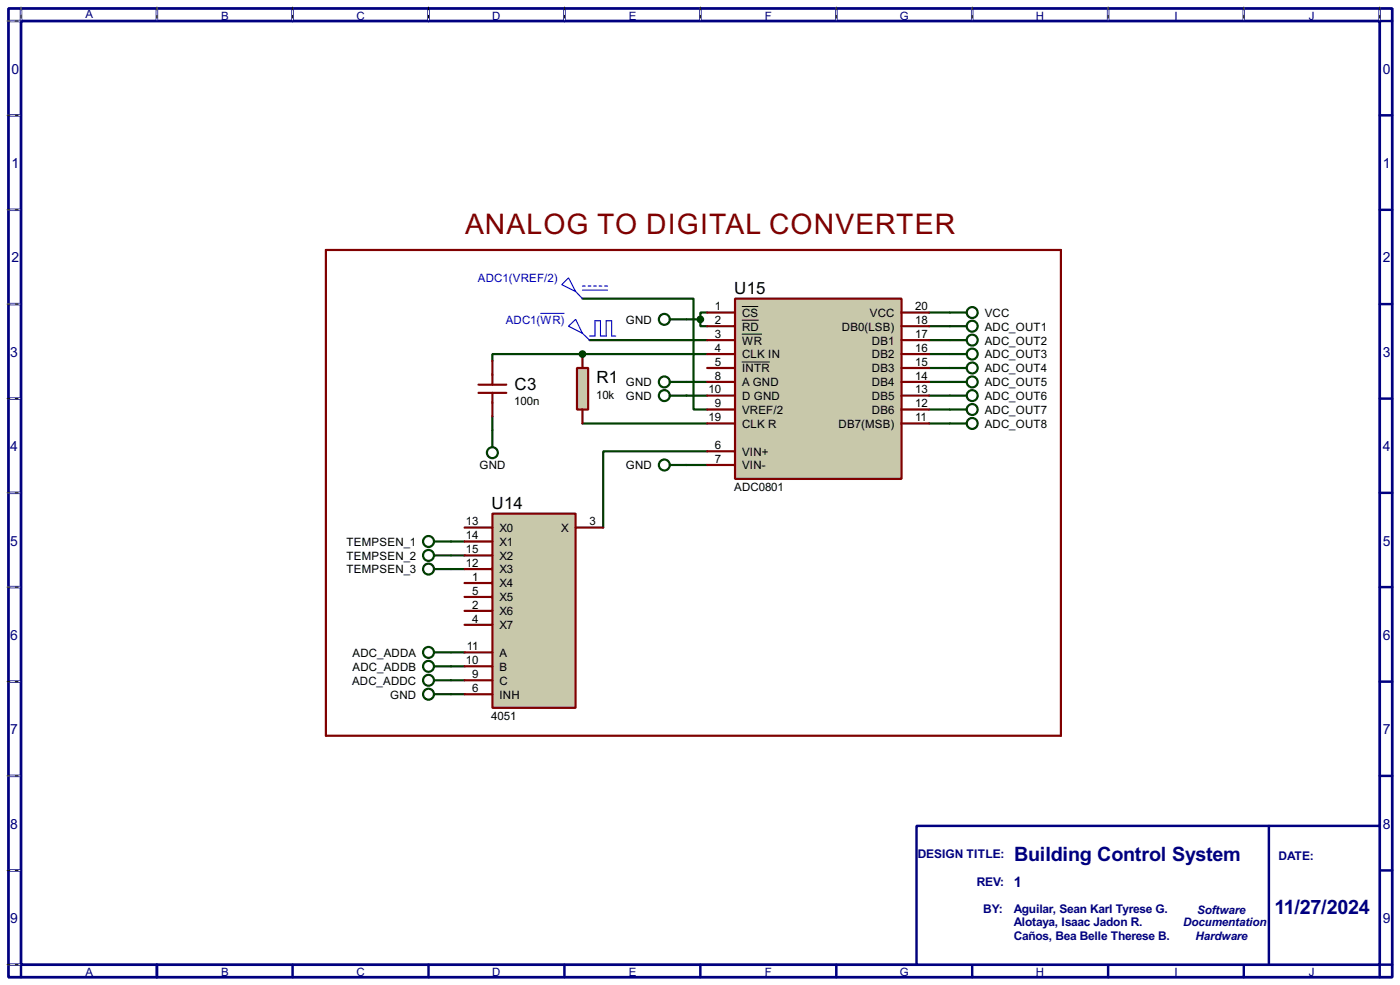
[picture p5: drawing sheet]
<svg xmlns="http://www.w3.org/2000/svg" width="256mm" height="180mm" viewBox="0 0 256 180" stroke-linecap="round" stroke-linejoin="round" font-family="sans-serif">
<path d="M1.6 1.6h253.5v177.3h-253.5zM3.9 3.9h248.9v172.7h-248.9z" fill="none" stroke="#000080" stroke-width=".5"/>
<g fill="none" stroke="#000080" stroke-width=".45">
<path d="M3.9 1.6v2.3h-2.3M28.8 1.6v2.3M53.6 1.6v2.3M78.5 1.6v2.3M103.4 1.6v2.3M128.3 1.6v2.3M153.2 1.6v2.3M178.1 1.6v2.3M203 1.6v2.3M227.9 1.6v2.3M252.8 1.6v2.3h2.3M1.6 21.1h2.3"/>
<path d="M1.6 38.4h2.3M252.8 21.1h2.3M252.8 38.4h2.3M1.6 55.7h2.3M252.8 55.7h2.3M1.6 73h2.3M252.8 73h2.3M1.6 90.2h2.3M252.8 90.2h2.3M1.6 107.5h2.3M252.8 107.5h2.3M1.6 124.8h2.3"/>
<path d="M252.8 124.8h2.3M1.6 142h2.3M1.6 159.3h2.3M252.8 142h2.3M252.8 159.3h2.3M1.6 176.6h2.3v2.3M28.8 176.6v2.3M53.6 176.6v2.3M78.5 176.6v2.3M103.4 176.6v2.3M128.3 176.6v2.3M153.2 176.6v2.3"/>
<path d="M178.1 176.6v2.3M203 176.6v2.3M227.9 176.6v2.3M255.1 176.6h-2.3v2.3"/>
</g>
<g fill="none" stroke="#fff" stroke-width=".18">
<path d="M1.3 3.9h2.3M3.9 1.3v2.3M28.8 1.3v2.3M53.6 1.3v2.3M78.5 1.3v2.3M103.4 1.3v2.3M128.3 1.3v2.3M153.2 1.3v2.3M178.1 1.3v2.3M203 1.3v2.3M227.9 1.3v2.3M252.8 1.3v2.3"/>
<path d="M1.3 21.1h2.3M1.3 38.4h2.3M1.3 55.7h2.3M1.3 73h2.3M1.3 90.2h2.3M1.3 107.5h2.3M1.3 124.8h2.3M1.3 142h2.3M1.3 159.3h2.3M1.3 176.6h2.3"/>
</g>
<g fill="none" stroke="#000" stroke-width=".18" stroke-dasharray=".5 1">
<path d="M1.3 3.9h2.3M3.9 1.3v2.3M28.8 1.3v2.3M53.6 1.3v2.3M78.5 1.3v2.3M103.4 1.3v2.3M128.3 1.3v2.3M153.2 1.3v2.3M178.1 1.3v2.3M203 1.3v2.3M227.9 1.3v2.3M252.8 1.3v2.3"/>
<path d="M1.3 21.1h2.3M1.3 38.4h2.3M1.3 55.7h2.3M1.3 73h2.3M1.3 90.2h2.3M1.3 107.5h2.3M1.3 124.8h2.3M1.3 142h2.3M1.3 159.3h2.3M1.3 176.6h2.3"/>
</g>
<path d="M167.9 151.2h84.9v25.4h-84.9z" fill="#fff" stroke="#000080" stroke-width=".45"/>
<path d="M232.5 151.2v25.4" fill="none" stroke="#000080" stroke-width=".45"/>
<circle cx="106.7" cy="64.8" r=".2" fill="#004000"/>
<g fill="none" stroke="#004000" stroke-width=".4">
<path d="M106.7 54.7h20.4v20.3h2.5M122.7 58.5h5.6M128.3 58.5v1.2h1.3M129.6 57.2h-1.3v1.3M170.2 59.7h3.8M170.2 57.2h6.9M90.2 76.3v2.5M106.7 77.5h22.9M108 62.3h21.6M122.7 69.9h6.9M122.7 72.4h6.9M129.6 64.8h-39.4v1.3"/>
<path d="M170.2 64.8h3.8M170.2 69.9h3.8M170.2 62.3h3.8M170.2 72.4h3.8M170.2 77.5h3.8M170.2 75h3.8M170.2 67.4h3.8M79.6 99.1h5.5M122.7 85.1h6.9M129.6 82.6h-19.1v14M82.6 101.7h2.5M82.6 104.2h2.5"/>
<path d="M82.6 119.4h2.5M82.6 122h2.5M82.6 124.5h2.5M82.6 127.1h2.5"/>
<circle cx="121.7" cy="58.5" r="1"/>
<circle cx="178.1" cy="57.2" r="1"/>
<circle cx="121.7" cy="69.9" r="1"/>
<circle cx="121.7" cy="72.4" r="1"/>
<circle cx="78.5" cy="99.1" r="1"/>
<circle cx="121.7" cy="85.1" r="1"/>
</g>
<path d="M105.7 67.4h2.1v7.6h-2.1z" fill="#c8c8aa" stroke="#800000" stroke-width=".4"/>
<path d="M87.7 70.4h5.1M87.7 71.9h5.1M90.2 66.1v4.3M90.2 71.9v4.4M106.7 64.8v2.6M106.7 75v2.5" fill="none" stroke="#800000" stroke-width=".4"/>
<g fill="#004000" stroke="#004000" stroke-width=".4">
<circle cx="106.7" cy="64.8" r=".5"/>
<circle cx="128.3" cy="58.5" r=".5"/>
</g>
<g fill="none" stroke="#004000" stroke-width=".4">
<path d="M90.2 78.8v3M79.6 101.7h3M79.6 104.2h3M79.6 119.4h3M79.6 122h3M79.6 124.5h3M79.6 127.1h3"/>
<circle cx="90.2" cy="82.9" r="1"/>
<circle cx="78.5" cy="101.7" r="1"/>
<circle cx="78.5" cy="119.4" r="1"/>
<circle cx="78.5" cy="104.2" r="1"/>
<circle cx="78.5" cy="122" r="1"/>
<circle cx="78.5" cy="127.1" r="1"/>
<circle cx="78.5" cy="124.5" r="1"/>
</g>
<path d="M104.2 59.7l1.3-1.2 1.2 2.5zM104.2 50.9l1.3 2.5-2.6-1.3zM105.5 53.4l1.2 1.3M106.7 52.4h.5M106.7 53.1h4.6M107.8 52.4h.5M108.8 52.4h.5M109.8 52.4h.5M110.8 52.4h.5M106.7 61l1.3 1.3M108 61.5h1v-2.8h1v2.8h1.1v-2.8h1v2.8h.7" fill="none" stroke="#0000c0" stroke-width=".2"/>
<path d="M99 57.4h4.4" fill="none" stroke="#0000c0" stroke-width=".18"/>
<path d="M90.2 94h15.3v35.6h-15.3z" fill="#c8c8aa" stroke="#800000" stroke-width=".4"/>
<g fill="none" stroke="#800000" stroke-width=".4">
<path d="M85.1 96.6h5.1M85.1 99.1h5.1M105.5 96.6h5M85.1 101.7h5.1M85.1 104.2h5.1M85.1 106.7h5.1M85.1 109.3h5.1M85.1 111.8h5.1M85.1 114.4h5.1M85.1 119.4h5.1M85.1 122h5.1M85.1 124.5h5.1"/>
<path d="M85.1 127.1h5.1"/>
</g>
<g fill="none" stroke="#004000" stroke-width=".4">
<path d="M174 59.7h3.1M174 62.3h3.1M174 64.8h3.1M174 67.4h3.1M174 69.9h3.1M174 72.4h3.1M174 75h3.1M174 77.5h3.1"/>
<circle cx="178.1" cy="59.7" r="1"/>
<circle cx="178.1" cy="62.3" r="1"/>
<circle cx="178.1" cy="64.8" r="1"/>
<circle cx="178.1" cy="69.9" r="1"/>
<circle cx="178.1" cy="77.5" r="1"/>
<circle cx="178.1" cy="67.4" r="1"/>
<circle cx="178.1" cy="75" r="1"/>
<circle cx="178.1" cy="72.4" r="1"/>
</g>
<path d="M134.7 54.7h30.5v33h-30.5z" fill="#c8c8aa" stroke="#800000" stroke-width=".4"/>
<g fill="none" stroke="#800000" stroke-width=".4">
<path d="M59.7 45.8h134.7v88.9h-134.7zM129.6 59.7h5.1M129.6 57.2h5.1M165.2 59.7h5M165.2 57.2h5M129.6 75h5.1M129.6 64.8h5.1M129.6 69.9h5.1M129.6 62.3h5.1M129.6 67.4h5.1M129.6 72.4h5.1M129.6 77.5h5.1"/>
<path d="M165.2 75h5M165.2 64.8h5M165.2 69.9h5M165.2 62.3h5M165.2 67.4h5M165.2 72.4h5M165.2 77.5h5M129.6 82.6h5.1M129.6 85.1h5.1"/>
</g>
<path d="M135.9 58.6h3.1M135.9 56.1h3M135.9 61.2h3.7M135.9 66.3h5.1" fill="none" stroke="#000" stroke-width=".18"/>
<text font-size="5.8" fill="#800000" x="85.2" y="42.9">ANALOG TO DIGITAL CONVERTER</text>
<g font-size="4.1" fill="#000080">
<text x="185.8" y="157.6">Building Control System</text>
<text x="233.5" y="167.3">11/27/2024</text>
</g>
<g font-size="3.5">
<text x="134.5" y="53.9">U15</text>
<text x="94.3" y="71.3">C3</text>
<text x="109.3" y="70.1">R1</text>
<text x="90.1" y="93.2">U14</text>
</g>
<text font-size="3" fill="#000080" x="185.8" y="162.4">1</text>
<g font-size="2.9" fill="#000080">
<text x="2.1" y="13.5">0</text>
<text x="253.4" y="13.5">0</text>
<text x="2.1" y="30.7">1</text>
<text x="253.4" y="30.7">1</text>
<text x="2.1" y="48">2</text>
<text x="253.4" y="48">2</text>
<text x="1.9" y="65.3">3</text>
<text x="253.4" y="65.3">3</text>
<text x="1.9" y="82.5">4</text>
<text x="253.4" y="82.5">4</text>
<text x="1.9" y="99.9">5</text>
<text x="253.4" y="99.9">5</text>
<text x="1.9" y="117.1">6</text>
<text x="253.4" y="117.1">6</text>
<text x="1.9" y="134.4">7</text>
<text x="253.4" y="134.4">7</text>
<text x="1.9" y="151.7">8</text>
<text x="253.4" y="151.7">8</text>
<text x="1.9" y="168.9">9</text>
<text x="253.4" y="168.9">9</text>
</g>
<g font-size="2.5" fill="#000080">
<text x="168.1" y="157.1">DESIGN TITLE:</text>
<text x="234.2" y="157.4">DATE:</text>
<text x="178.9" y="162.2">REV:</text>
<text x="180.1" y="167.1">BY:</text>
<text x="185.7" y="167.1">Aguilar, Sean Karl Tyrese G.</text>
<text x="185.7" y="169.6">Alotaya, Isaac Jadon R.</text>
<text x="185.7" y="172.1">Caños, Bea Belle Therese B.</text>
</g>
<g font-size="2.4" fill="#000080">
<text x="15.6" y="3.4">A</text>
<text x="40.5" y="3.6">B</text>
<text x="65.3" y="3.6">C</text>
<text x="90.2" y="3.6">D</text>
<text x="115.2" y="3.6">E</text>
<text x="140.1" y="3.6">F</text>
<text x="164.8" y="3.6">G</text>
<text x="189.8" y="3.6">H</text>
<text x="215.1" y="3.6">I</text>
<text x="239.8" y="3.6">J</text>
<text x="219.3" y="167.3">Software</text>
<text x="216.7" y="169.6">Documentation</text>
<text x="219" y="172.1">Hardware</text>
<text x="15.6" y="178.7">A</text>
<text x="40.5" y="178.7">B</text>
<text x="65.3" y="178.7">C</text>
<text x="90.2" y="178.7">D</text>
<text x="115.2" y="178.7">E</text>
<text x="140.1" y="178.7">F</text>
<text x="164.8" y="178.7">G</text>
<text x="189.8" y="178.7">H</text>
<text x="215.1" y="178.7">I</text>
<text x="239.8" y="178.7">J</text>
</g>
<g font-size="2.4" fill="#0000c0">
<text x="87.5" y="51.7">ADC1(VREF/2)</text>
<text x="92.6" y="59.3">ADC1(WR)</text>
</g>
<g font-size="2.4">
<text x="114.6" y="59.3">GND</text>
<text x="131" y="59.3">2</text>
<text x="131" y="56.8">1</text>
<text x="135.9" y="58">CS</text>
<text x="159.3" y="58">VCC</text>
<text x="167.7" y="59.3">18</text>
<text x="167.7" y="56.8">20</text>
<text x="180.4" y="58">VCC</text>
<text x="131" y="64.4">4</text>
<text x="131" y="61.9">3</text>
<text x="135.9" y="65.6">CLK IN</text>
<text x="135.9" y="60.5">RD</text>
<text x="135.9" y="63.1">WR</text>
<text x="154.2" y="60.5">DB0(LSB)</text>
<text x="159.7" y="65.6">DB2</text>
<text x="159.7" y="63.1">DB1</text>
<text x="167.7" y="64.4">16</text>
<text x="167.7" y="61.9">17</text>
<text x="180.4" y="60.5">ADC_OUT1</text>
<text x="180.4" y="63.1">ADC_OUT2</text>
<text x="180.4" y="65.6">ADC_OUT3</text>
<text x="114.6" y="70.7">GND</text>
<text x="129.8" y="72">10</text>
<text x="131" y="69.5">8</text>
<text x="131" y="67">5</text>
<text x="135.9" y="70.7">A GND</text>
<text x="135.9" y="68.1">INTR</text>
<text x="159.7" y="70.7">DB4</text>
<text x="159.7" y="68.1">DB3</text>
<text x="167.7" y="72">13</text>
<text x="167.7" y="69.5">14</text>
<text x="167.7" y="67">15</text>
<text x="180.4" y="68.1">ADC_OUT4</text>
<text x="180.4" y="70.7">ADC_OUT5</text>
<text x="94.2" y="74.2">100n</text>
<text x="109.2" y="73">10k</text>
<text x="114.6" y="73.2">GND</text>
<text x="129.8" y="77.1">19</text>
<text x="131" y="74.6">9</text>
<text x="135.9" y="75.8">VREF/2</text>
<text x="135.9" y="73.2">D GND</text>
<text x="159.7" y="75.8">DB6</text>
<text x="159.7" y="73.2">DB5</text>
<text x="167.7" y="77.1">11</text>
<text x="167.7" y="74.6">12</text>
<text x="180.4" y="73.2">ADC_OUT6</text>
<text x="180.4" y="75.8">ADC_OUT7</text>
<text x="131" y="82.2">6</text>
<text x="135.9" y="83.4">VIN+</text>
<text x="135.9" y="78.3">CLK R</text>
<text x="153.6" y="78.3">DB7(MSB)</text>
<text x="180.4" y="78.3">ADC_OUT8</text>
<text x="87.8" y="85.9">GND</text>
<text x="114.6" y="85.9">GND</text>
<text x="131" y="84.7">7</text>
<text x="134.5" y="89.9">ADC0801</text>
<text x="135.9" y="85.9">VIN-</text>
<text x="63.5" y="99.9">TEMPSEN_1</text>
<text x="85.4" y="96.2">13</text>
<text x="85.4" y="98.7">14</text>
<text x="85.4" y="101.2">15</text>
<text x="91.5" y="97.4">X0</text>
<text x="91.5" y="99.9">X1</text>
<text x="102.8" y="97.4">X</text>
<text x="108" y="96.2">3</text>
<text x="63.5" y="102.5">TEMPSEN_2</text>
<text x="63.5" y="105">TEMPSEN_3</text>
<text x="85.4" y="103.8">12</text>
<text x="86.5" y="106.3">1</text>
<text x="91.5" y="102.5">X2</text>
<text x="91.5" y="105">X3</text>
<text x="91.5" y="107.5">X4</text>
<text x="86.5" y="108.9">5</text>
<text x="86.5" y="111.4">2</text>
<text x="86.5" y="114">4</text>
<text x="91.5" y="110.1">X5</text>
<text x="91.5" y="112.6">X6</text>
<text x="85.5" y="119">11</text>
<text x="91.5" y="115.2">X7</text>
<text x="64.5" y="125.3">ADC_ADDC</text>
<text x="64.6" y="120.2">ADC_ADDA</text>
<text x="64.6" y="122.8">ADC_ADDB</text>
<text x="85.4" y="121.6">10</text>
<text x="86.5" y="124.1">9</text>
<text x="91.5" y="120.2">A</text>
<text x="91.5" y="122.8">B</text>
<text x="91.5" y="125.3">C</text>
<text x="71.5" y="127.9">GND</text>
<text x="86.5" y="126.7">6</text>
<text x="90" y="131.8">4051</text>
<text x="91.5" y="127.9">INH</text>
</g>
</svg>
